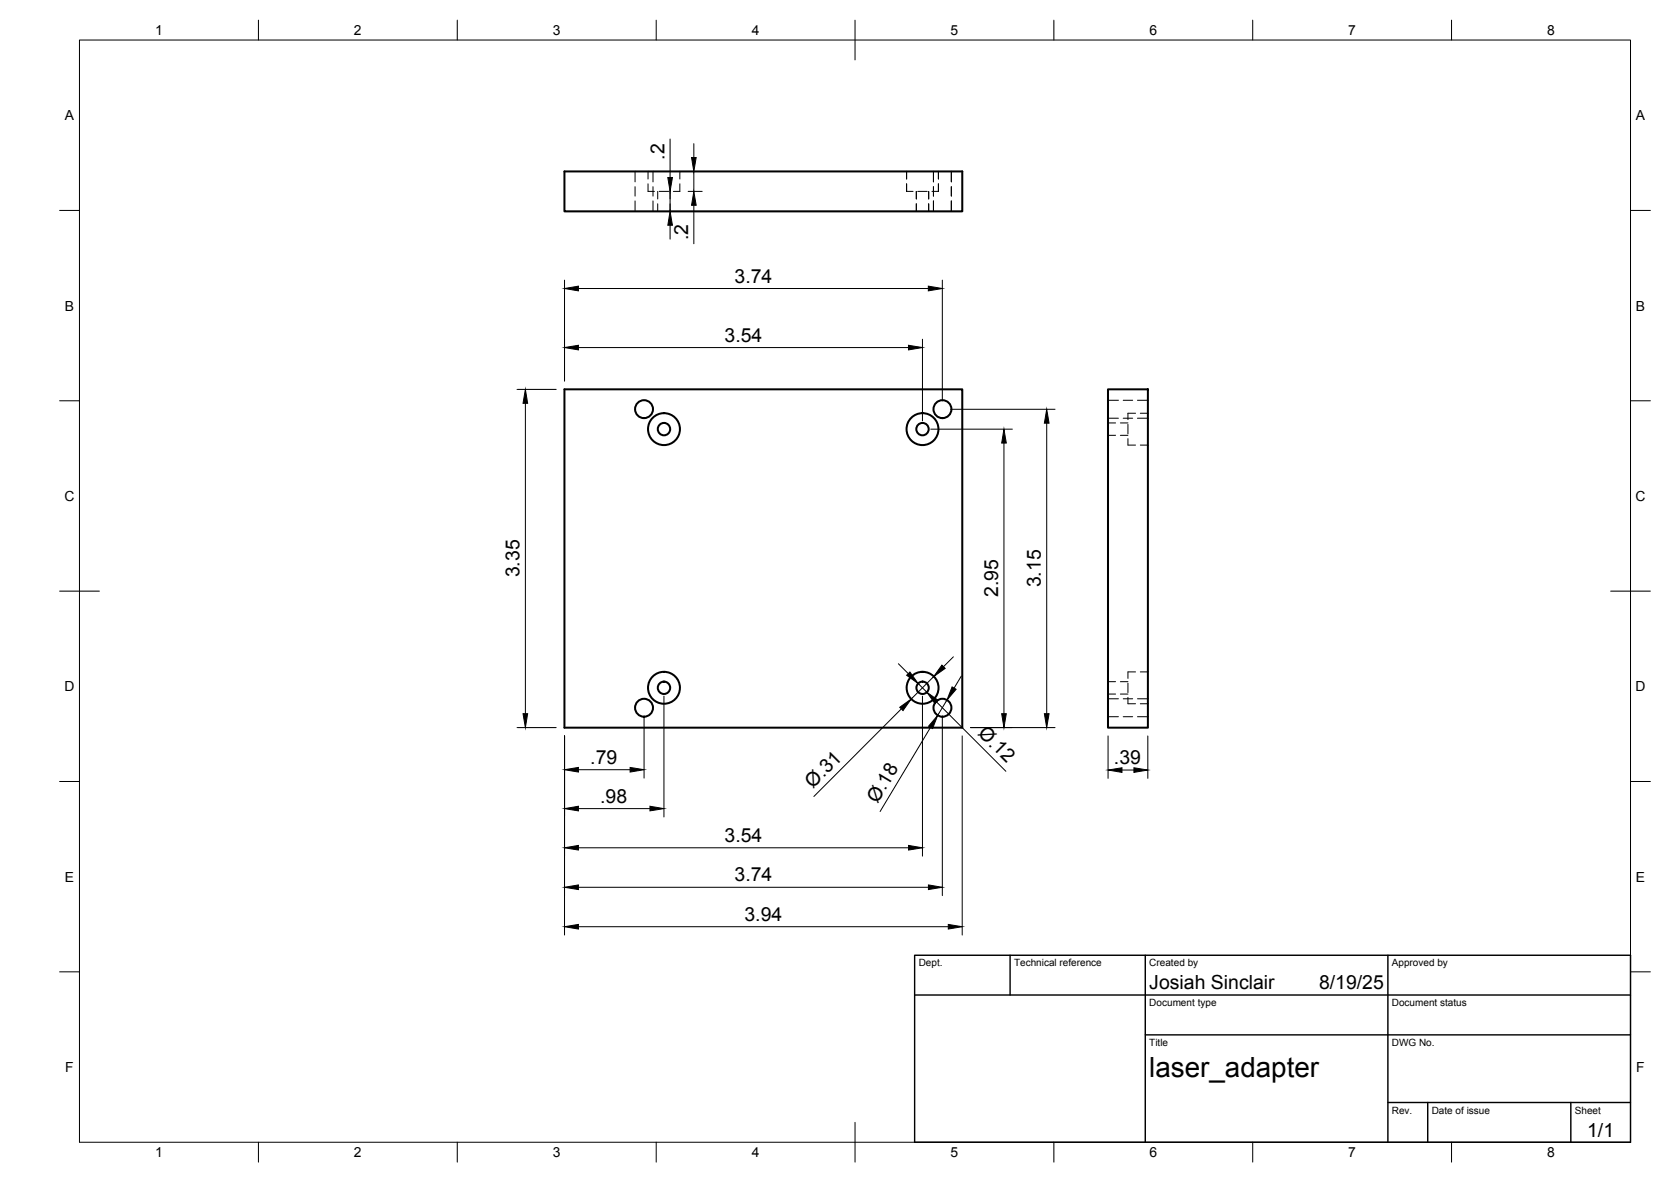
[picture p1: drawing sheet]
<svg xmlns="http://www.w3.org/2000/svg" width="420mm" height="297mm" viewBox="0 0 420 297" stroke-linecap="round" stroke-linejoin="round" font-family="sans-serif">
<!-- layer: Visible -->
<g fill="none" stroke="#000" stroke-width=".51">
<path d="M141.9 43.1h100.1v10h-100.1zM141.9 97.8h100.1v85.1h-100.1zM278.6 97.8h10v85.1h-10z"/>
<circle cx="161.9" cy="102.8" r="2.25"/>
<circle cx="167" cy="107.8" r="4"/>
<circle cx="167" cy="107.8" r="1.56"/>
<circle cx="232" cy="107.8" r="4"/>
<circle cx="232" cy="107.8" r="1.56"/>
<circle cx="237" cy="102.8" r="2.25"/>
<circle cx="161.9" cy="177.9" r="2.25"/>
<circle cx="167" cy="172.8" r="4"/>
<circle cx="167" cy="172.8" r="1.56"/>
<circle cx="232" cy="172.8" r="4"/>
<circle cx="232" cy="172.8" r="1.56"/>
<circle cx="237" cy="177.9" r="2.25"/>
</g>
<!-- layer: Hidden -->
<g fill="none" stroke="#000" stroke-width=".25">
<path d="M159.7 43.1v2.6M159.7 46.9v2.4M159.7 50.5v2.6M162.9 46.2v1.9h1.6M162.9 43.1v1.9M164.2 43.1v2.6M164.2 46.9v2.4M164.2 50.5v2.6M165.4 48.1v1.9M165.4 51.2v1.9M165.7 48.1h2.4M168.5 48.1v1.9"/>
<path d="M168.5 51.2v1.9M170.9 46.2v1.9h-1.6M170.9 43.1v1.9M227.9 46.2l.1 1.9M227.9 43.1v1.9M228 48.1h1.6M228 43.1v1.9M228 46.2v1.9M230.4 48.1v1.9M230.4 51.2v1.9M230.8 48.1h2.4M233.5 48.1v1.9"/>
<path d="M233.5 51.2v1.9M234.7 43.1v2.6M234.7 46.9v2.4M234.7 50.5v2.6M235.9 43.1v1.9M235.9 46.2v1.9M236 46.2v1.9h-1.7M236 43.1v1.9M239.2 43.1v2.6M239.2 46.9v2.4M239.2 50.5v2.6M278.6 106.3h1.9"/>
<path d="M278.6 109.4h1.9M278.6 105.1h2.6M278.6 100.6h2.6M281.7 106.3h1.9M281.7 109.4h1.9M282.4 105.1h2.4M282.4 100.6h2.4M283.6 110.2v1.7h1.9M283.6 106.6v2.4M285.5 103.9h-1.9v1.6M286 105.1h2.6M286 100.6h2.6"/>
<path d="M286.7 111.9h1.9M286.7 103.9h1.9M278.6 171.3h1.9M278.6 174.4h1.9M278.6 175.6h2.6M281.7 171.3h1.9M281.7 174.4h1.9M282.4 175.6h2.4M283.6 175.2v1.7h1.9M283.6 171.7v2.4M285.5 168.9h-1.9v1.6M286 175.6h2.6"/>
<path d="M286.7 176.9h1.9M286.7 168.9h1.9M278.6 180.1h2.6M282.4 180.1h2.4M286 180.1h2.6"/>
</g>
<!-- layer: BORDER -->
<g fill="none" stroke="#000" stroke-width=".25">
<path d="M20 10.1h390v276.9h-390zM65 5.1v5M115 5.1v5M165 5.1v5M215 5.1v10M265 5.1v5M315 5.1v5M365 5.1v5M15 52.9h5M410 52.9h5M15 100.7h5M410 100.7h5"/>
<path d="M15 148.6h10M405 148.6h10M15 196.4h5M410 196.4h5M15 244.2h5M410 244.2h5M65 287v5M115 287v5M165 287v5M215 282.1v9.9M265 287v5M315 287v5"/>
<path d="M365 287v5"/>
</g>
<!-- layer: TITLEBLOCK -->
<path d="M230 240.1h180v46.9h-180zM230 250h180M254 240.1v9.9M288 240.1v46.9M349 240.1v46.9M288 260.1h122M349 277.1h61M359 277.1v9.9M395 277.1v9.9" fill="none" stroke="#000" stroke-width=".36"/>
<!-- layer: FD_Dimensions -->
<g fill="none" stroke="#000" stroke-width=".25">
<path d="M168.5 34.9v9.7M174.5 36.1v3.5M168.5 48.1v5M168.5 56.6v3.5M173 43.1h3.6M173 48.1h3.6M174.5 43.1v5M174.5 51.6v9.7M141.9 70.4v25.3M145.4 72.5h88M236.9 70.4v30.4M130 97.9h9.8"/>
<path d="M145.4 87.3h83M231.9 85.2v20.6M132.1 101.4v78M234 107.9h20.6M239 102.9h26.3M252.4 111.3v68.1M263.2 106.3v73.1M161.9 179.9v15.6M166.9 174.9v30.4M225.9 166.8l2.5 2.5M226.6 178.1l-22 22.1M230.8 171.8l2.2 2.2"/>
<path d="M231.9 174.9v40.2M234.8 170l-5.7 5.7M235.5 176.4l17.4 17.4M236.9 179.9v45.2M238.1 175.9l-2.3 3.9M239.7 165.1l-2.5 2.4M241.7 169.9l-1.8 3M130 182.8h9.8M141.9 184.9v50.1M145.4 193.4h13M234 182.8l-12.7 21.1M241.9 184.9v50.1"/>
<path d="M244 182.8h21.3M278.6 184.9v10.7M282.1 193.5h3M288.6 184.9v10.7M145.4 213h83.1M145.4 203.2h18M145.4 232.9h93M145.4 223h88"/>
</g>
<g fill="#000" stroke="#000" stroke-width=".25">
<path d="M173.9 39.6h1.1l-.5 3.5zM168.5 53.1l.6 3.5h-1.2zM167.9 44.6h1.2l-.6 3.5zM174.5 48.1l.5 3.5h-1.1zM141.9 72.5l3.5-.6v1.2zM233.4 71.9l3.5 .6-3.5 .6zM141.9 87.3l3.5-.5v1.1zM228.4 86.8l3.5 .5-3.5 .6zM132.1 97.9l.6 3.5h-1.2zM252.4 107.9l.6 3.4h-1.1zM263.2 102.9l.6 3.4h-1.2zM131.5 179.4h1.2l-.6 3.4z"/>
<path d="M226.2 177.7l2.9-2-2 2.9zM228 169.7l.8-.8 2 2.9zM233 174l2.9 2-.8 .8zM236.8 167.1l.9 .9-2.9 2zM239.4 172.6l1 .6-2.3 2.7zM251.9 179.4h1.1l-.6 3.4zM262.6 179.4h1.2l-.6 3.4zM141.9 193.4l3.5-.5v1.1zM158.4 192.9l3.5 .5-3.5 .6zM235.8 179.8l-1.3 3.3-1-.6zM278.6 193.5l3.5-.6v1.2zM285.1 192.9l3.5 .6-3.5 .6z"/>
<path d="M141.9 213l3.5-.5v1.1zM141.9 203.2l3.5-.6v1.2zM163.4 202.6l3.5 .6-3.5 .6zM228.5 212.5l3.4 .5-3.4 .6zM141.9 232.9l3.5-.6v1.2zM141.9 223l3.5-.6v1.1zM233.4 222.4l3.5 .6-3.5 .5zM238.4 232.3l3.5 .6-3.5 .6z"/>
</g>
<text font-size="7" x="289" y="270.6">laser_adapter</text>
<g font-size="4.9">
<text x="167.1" y="40.1" transform="rotate(-90 167.1 40.1)">.2</text>
<text x="173.1" y="60.3" transform="rotate(-90 173.1 60.3)">.2</text>
<text x="184.7" y="71">3.74</text>
<text x="182.2" y="85.9">3.54</text>
<text x="130.6" y="145.1" transform="rotate(-90 130.6 145.1)">3.35</text>
<text x="261.7" y="147.6" transform="rotate(-90 261.7 147.6)">3.15</text>
<text x="251" y="150.1" transform="rotate(-90 251 150.1)">2.95</text>
<text x="245.7" y="184.4" transform="rotate(45 245.7 184.4)">Ø.12</text>
<text x="148.4" y="192">.79</text>
<text x="280.1" y="192.1">.39</text>
<text x="150.9" y="201.7">.98</text>
<text x="204.4" y="198.2" transform="rotate(-45 204.4 198.2)">Ø.31</text>
<text x="220.6" y="202.1" transform="rotate(-59 220.6 202.1)">Ø.18</text>
<text x="182.2" y="211.6">3.54</text>
<text x="184.7" y="221.5">3.74</text>
<text x="187.2" y="231.4">3.94</text>
<text x="289" y="248.5">Josiah Sinclair</text>
<text x="331.7" y="248.5">8/19/25</text>
<text x="399.1" y="285.7">1/1</text>
</g>
<g font-size="3.5">
<text x="39" y="8.8">1</text>
<text x="89" y="8.8">2</text>
<text x="139" y="8.8">3</text>
<text x="189" y="8.8">4</text>
<text x="239" y="8.8">5</text>
<text x="289" y="8.8">6</text>
<text x="339" y="8.8">7</text>
<text x="389" y="8.8">8</text>
<text x="16.3" y="30.2">A</text>
<text x="411.3" y="30.2">A</text>
<text x="16.3" y="78">B</text>
<text x="411.3" y="78">B</text>
<text x="16.2" y="125.9">C</text>
<text x="411.2" y="125.9">C</text>
<text x="16.2" y="173.7">D</text>
<text x="411.2" y="173.7">D</text>
<text x="16.3" y="221.6">E</text>
<text x="411.3" y="221.6">E</text>
<text x="16.4" y="269.4">F</text>
<text x="411.4" y="269.4">F</text>
<text x="39" y="290.8">1</text>
<text x="89" y="290.8">2</text>
<text x="139" y="290.8">3</text>
<text x="189" y="290.8">4</text>
<text x="239" y="290.8">5</text>
<text x="289" y="290.8">6</text>
<text x="339" y="290.8">7</text>
<text x="389" y="290.8">8</text>
</g>
<g font-size="2.5">
<text x="231" y="242.9">Dept.</text>
<text x="255" y="242.9">Technical reference</text>
<text x="289" y="242.9">Created by</text>
<text x="350" y="242.9">Approved by</text>
<text x="289" y="252.8">Document type</text>
<text x="350" y="252.8">Document status</text>
<text x="289" y="262.9">Title</text>
<text x="350" y="262.9">DWG No.</text>
<text x="350" y="279.9">Rev.</text>
<text x="360" y="279.9">Date of issue</text>
<text x="396" y="279.9">Sheet</text>
</g>
</svg>
